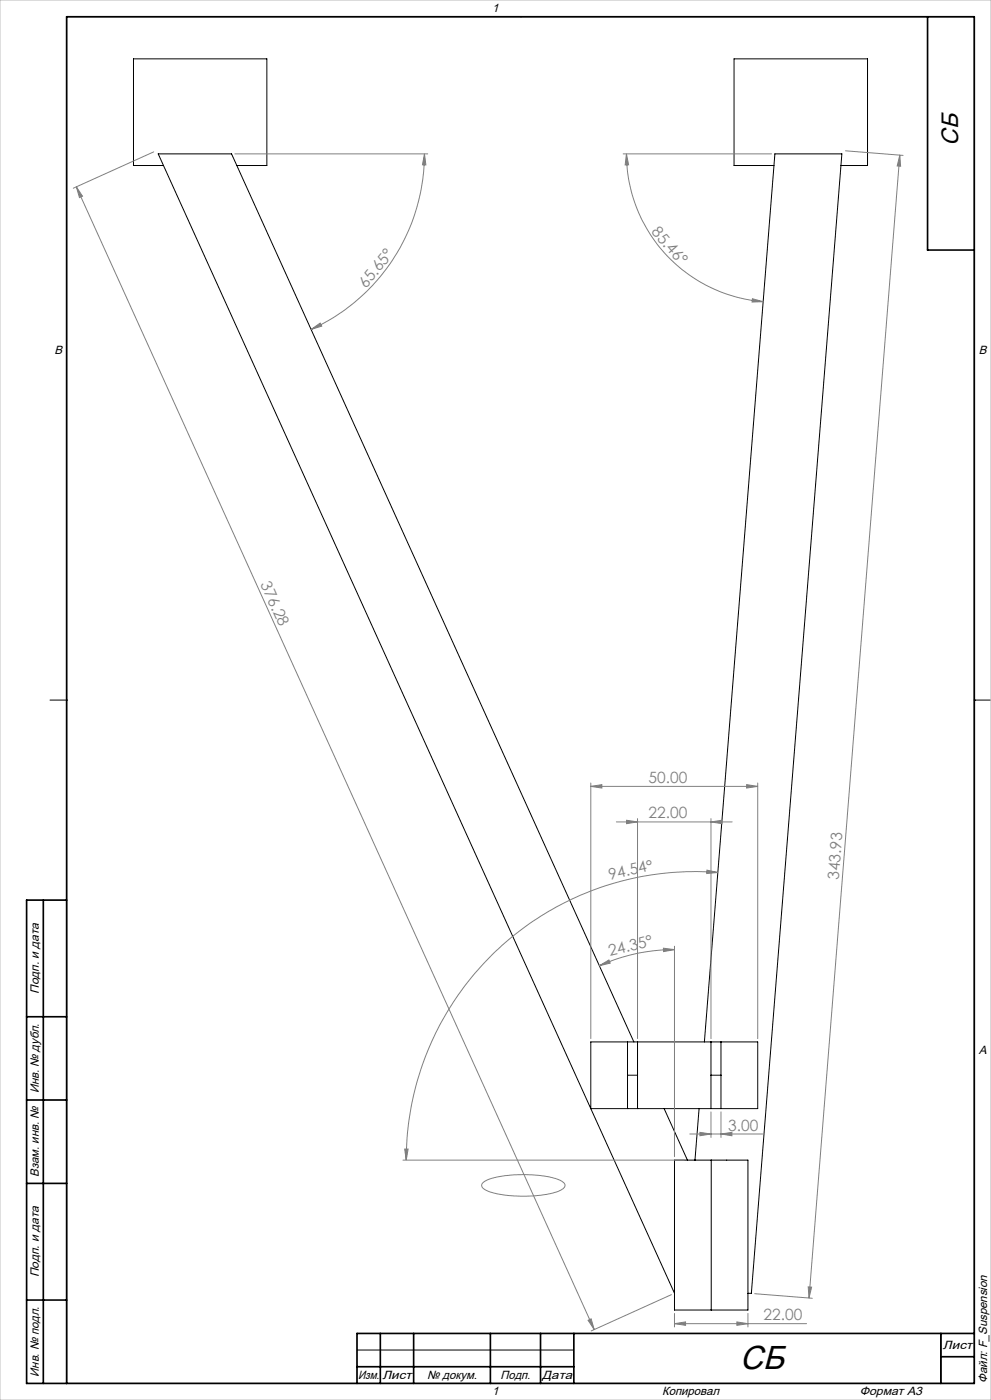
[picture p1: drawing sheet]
<svg xmlns="http://www.w3.org/2000/svg" width="297mm" height="420mm" viewBox="0 0 297 420" stroke-linecap="round" stroke-linejoin="round" font-family="sans-serif">
<g fill="none" stroke="#000" stroke-width=".3">
<path d="M20 5h272v410h-272zM156 5h.1M49 49.7h-9v-32h40v32h-9M232 49.7h-12v-32h40v32h-8M15 210h5M20 210h.1M292 210h.1M292 210h5M177.1 312.6h50v20h-50zM188.1 312.6v10M190 312.6l-120.6-266.4h-22l129.7 286.4M191.1 312.6v10"/>
<path d="M211.1 312.6l21.1-266.4h20.1l-27.1 341.8h-1M213.1 312.6v10M216.1 312.6v10M177.1 332.6l25 55.4M188.1 322.6v10M188.1 322.6h3M191.1 322.6v10M199 332.6l7 15.4M209.5 332.6l-1.2 15.4M213.1 322.6v10M213.1 322.6h3M216.1 322.6v10"/>
<path d="M202.1 348h22.1v45h-22.1zM213.1 348v45M107 405h65M156 415h.1M282 400v15"/>
</g>
<g fill="none" stroke="#808080" stroke-width=".3">
<path d="M22.9 56.1l1.8 2.8-.9 .4zM22.9 56.1l155.2 342.8M46.1 45.6l-24.1 10.9M70.4 46.2h57.8M127.2 46.2l.4 3.3-1-.1zM127.2 46.2a58 58 0 0 1-34 52.6M186.8 46.2h44.4M187.7 46.2l.7 3.2-1 .1zM187.7 46.2a44.5 44.5 0 0 0 41 44.3M253.4 45.2l17.3 1.4M269.7 46.5l.2 3.4-1-.1zM269.7 46.5l-27.2 342.9"/>
<path d="M93.2 98.8l2.8-1.9 .4 .9zM225.5 89.6l3.2 .9-3.3 .1zM177.1 235.9l3.3-.5v1zM177.1 234.9v76.7M177.1 235.9h50M223.8 235.4l3.3 .5-3.3 .5zM227.1 234.9v76.7M184.7 246.6h34.7M187.8 246.1l3.3 .5-3.3 .5zM191.1 245.6v66M213.1 246.6l3.3-.5v1zM213.1 245.6v66"/>
<path d="M211.9 261l3.2 .7-3.3 .4zM215.1 261.7a86.6 86.6 0 0 0-93.4 86.3M179.6 289.7l2.9-1.7 .4 .9zM198.8 284.5l3.3 .4-3.2 .6zM202.1 284.9a54 54 0 0 0-22.5 4.8M202.1 283.9v63.1M209.8 339.7l3.3 .5-3.3 .5zM213.1 333.6v7.6M216.1 333.6v7.6M120.8 348h84.2M121.3 344.7h1l-.6 3.3zM144.7 354.8a17.6 17.6 0 0 1 9.6-2.4h4.9l3.4 .4a9.9 9.9 0 0 1 6.6 2.4 1.63 1.63 0 0 1-1.4 2l-2.8 .9-4.4 .6-4.4 .2-4.8-.4a12 12 0 0 1-6.8-2.2l-.2-.8z"/>
<path d="M206.7 340.2h21.9M216.1 340.2l3.3-.5v1zM176.2 396.1l1-.4 .9 3.2zM201.2 388.4l-24 10.9M202.1 397.1l3.4-.5v1zM202.1 394v4.1M202.1 397.1h39.6M220.8 396.6l3.4 .5-3.4 .5zM224.2 394v4.1M226.2 388.1l17.3 1.4M242.2 386.1h1l-.7 3.3z"/>
</g>
<g fill="none" stroke="#000" stroke-width=".5">
<path d="M278 5v70h14M13 270v145M20 270h-12v145h284v-410h-272v410M8 305h12M8 330h12M8 355h12M8 390h12M107 410h65M114 400v15M124 400v15M147 400v15M162 400v15"/>
<path d="M172 400v15M282 400v15M282 407h10M292 400h-185v15"/>
</g>
<path d="M0 0h297v420h-297z" fill="none" stroke="#c0c0c0" stroke-width=".3"/>
<g fill="#808080">
<path d="M216.1 340.2l3.3-.5v1zM209.8 339.7l3.3 .5-3.3 .5z"/>
<path d="M202.1 397.1l3.4-.5v1zM220.8 396.6l3.4 .5-3.4 .5zM187.8 246.1l3.3 .5-3.3 .5zM213.1 246.6l3.3-.5v1z"/>
<path d="M177.1 235.9l3.3-.5v1zM223.8 235.4l3.3 .5-3.3 .5z"/>
<path d="M211.9 261l3.2 .7-3.3 .4zM121.3 344.7h1l-.6 3.3z"/>
<path d="M198.8 284.5l3.3 .4-3.2 .6zM179.6 289.7l2.9-1.7 .4 .9z"/>
<path d="M93.2 98.8l2.8-1.9 .4 .9zM127.2 46.2l.4 3.3-1-.1z"/>
<path d="M242.2 386.1h1l-.7 3.3zM269.7 46.5l.2 3.4-1-.1z"/>
<path d="M22.9 56.1l1.8 2.8-.9 .4zM176.2 396.1l1-.4 .9 3.2z"/>
<path d="M187.7 46.2l.7 3.2-1 .1zM225.5 89.6l3.2 .9-3.3 .1z"/>
</g>
<text font-size="10" x="221.8" y="410.6">СБ</text>
<text font-size="7.1" x="287.2" y="43.7" transform="rotate(-90 287.2 43.7)">СБ</text>
<g font-size="4.7" fill="#808080">
<text x="195.1" y="69.6" transform="rotate(49 195.1 69.6)">85.46°</text>
<text x="109.7" y="86.7" transform="rotate(-52 109.7 86.7)">65.65°</text>
<text x="78" y="175.2" transform="rotate(66 78 175.2)">376.28</text>
<text x="194.4" y="234.9">50.00</text>
<text x="194.4" y="245.5">22.00</text>
<text x="182.8" y="264" transform="rotate(-13 182.8 264)">94.54°</text>
<text x="251.4" y="264" transform="rotate(-85 251.4 264)">343.93</text>
<text x="182.8" y="286.9" transform="rotate(-13 182.8 286.9)">24.35°</text>
<text x="218.3" y="339.2">3.00</text>
<text x="228.8" y="396.1">22.00</text>
</g>
<g font-size="3.6">
<text x="147.5" y="3.6">1</text>
<text x="16.4" y="106.1">B</text>
<text x="293.4" y="106.1">B</text>
<text x="11.6" y="298.1" transform="rotate(-90 11.6 298.1)">Подп. и дата</text>
<text x="293.4" y="316.1">A</text>
<text x="11.6" y="328" transform="rotate(-90 11.6 328)">Инв. № дубл.</text>
<text x="11.6" y="353" transform="rotate(-90 11.6 353)">Взам. инв. №</text>
<text x="11.6" y="383.1" transform="rotate(-90 11.6 383.1)">Подп. и дата</text>
<text x="282.6" y="404.6">Лист</text>
<text x="11.6" y="413" transform="rotate(-90 11.6 413)">Инв. № подл.</text>
<text x="107.3" y="413.6">Изм.</text>
<text x="114.7" y="413.6">Лист</text>
<text x="128" y="413.6">№ докум.</text>
<text x="150" y="413.6">Подп.</text>
<text x="162.5" y="413.6">Дата</text>
<text x="147.5" y="418.6">1</text>
<text x="198.5" y="418.6">Копировал</text>
<text x="257.7" y="418.6">Формат А3</text>
<text x="295.9" y="414.7" transform="rotate(-90 295.9 414.7)">Файл: F_Suspension</text>
</g>
</svg>
